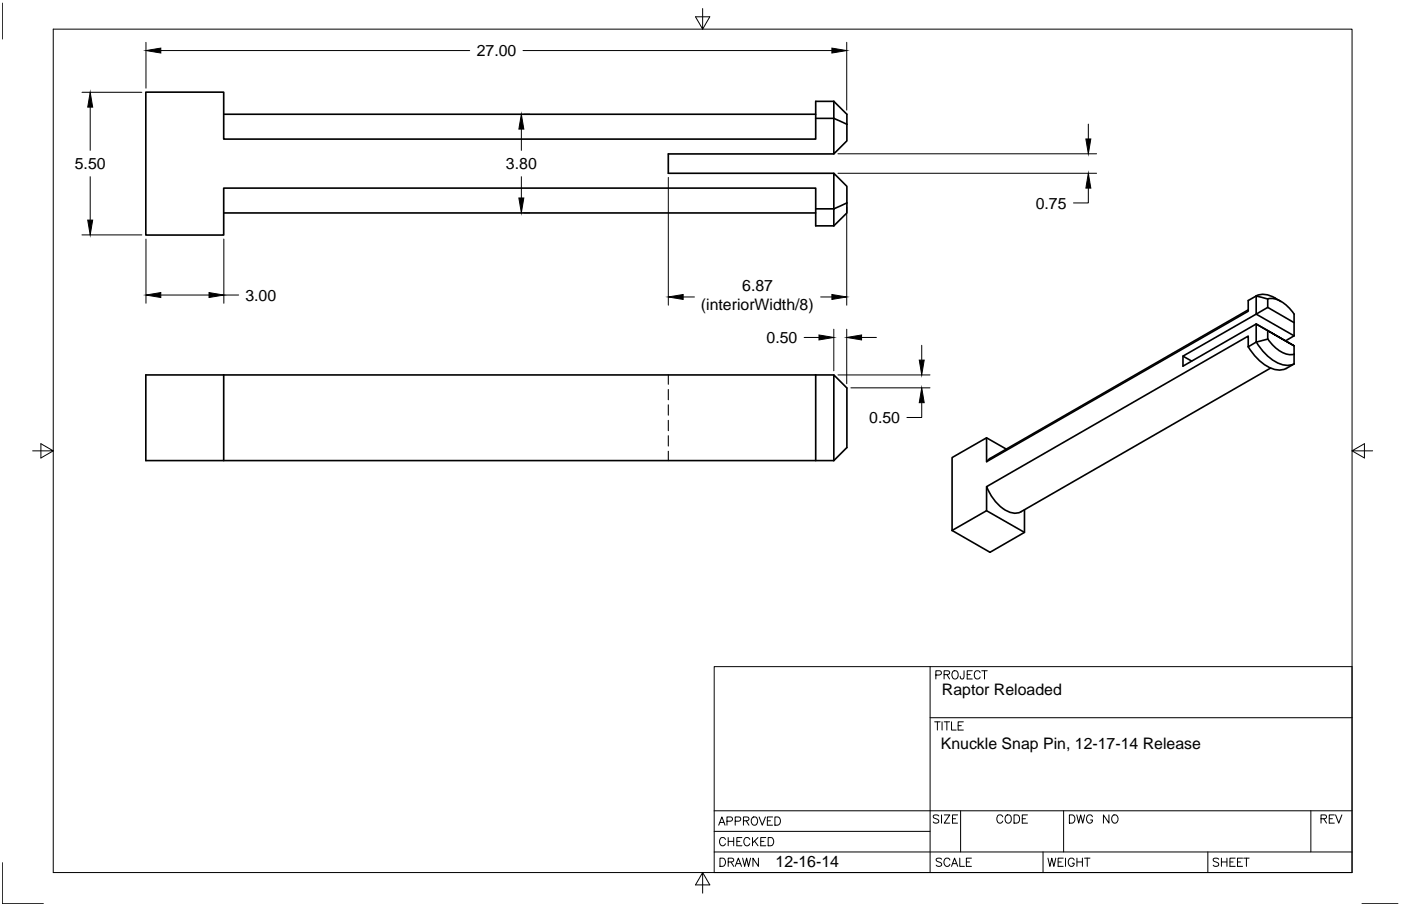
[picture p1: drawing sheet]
<svg xmlns="http://www.w3.org/2000/svg" width="432mm" height="279mm" viewBox="0 0 432 279" stroke-linecap="round" stroke-linejoin="round" font-family="sans-serif">
<!-- layer: MD_Visible -->
<g fill="none" stroke="#000" stroke-width=".51">
<path d="M68.9 35.2h182.5M251.4 36.5v6.4h-182.5v-14.5h-24v44.1h24v-14.5h182.5v6.4h5.6v-11l4 4.1v5.1M251.4 36.5h5.6M257 36.5l4 1.8M257 31.3h-5.6v5.2M257 31.3v5.2M257 31.3l4 3.9v3.1M257 36.5v11l4-4.1v-5.1M257 47.5h-51v5.9h51M68.9 65.7h182.5M251.4 64.4v5.3h5.6M261 62.6l-4 1.8v5.3"/>
<path d="M261 62.6v3.1l-4 4M384.7 95.6l-79.5 45.8-1.1 1M387.2 91.3l3.5 .9v2.6M387.2 91.3l-2.5 1.4v3.3l-80.6 46.4v-7.4l-10.7 6.1v22.5M387.2 91.3v5.6l3.5-2.1 8.2 4.7M387.2 91.2a6.1 6.1 0 0 1 5.9 .7M390.7 92.2a7.1 7.1 0 0 1 6.6 2.8l1.6 1.9M393.1 92l1.7 1M398.9 96.9v6.7M68.9 115.6v26.4M251.4 115.6v26.4M257 115.6l4 4v18.4l-4 4z"/>
<path d="M257 115.6h-212.1v26.4h212.1M364.6 109.8l2.7 1.6M384.7 106.9v-3.3l-80.6 46.5v7.4l-10.7 6.1M387.2 105.5l-2.5 1.4M387.2 105.5a14.2 14.2 0 0 0 8.9 7.1l1.9-.1 .9-.3M390.7 104.6l-3.5 .9M390.7 102l8.2 4.7-11.7-6.8-22.6 13v-3.1l22.6-12.9 11.7 6.7M390.7 104.6v-2.6l-3.5-2.1v5.6M390.8 104.5a9.7 9.7 0 0 0 7.3 4.9l.8-.2M391.6 113.5l-76.9 44.3a6.2 6.2 0 0 1-7-2.2l-2.3-2.9-1.3-2.6M398.9 106.7v5.5a6.9 6.9 0 0 1-9.4 .1 17.8 17.8 0 0 1-4.8-5.4M398.9 103.6l-2.7 1.5"/>
<path d="M304.1 135l6 3.5M304.1 157.5l11.7 6.7M315.8 157.2v7l-10.7 6.1-11.7-6.7"/>
</g>
<!-- layer: MD_Hidden -->
<path d="M206 115.6v2.9M206 120.1v3.2M206 124.9v3.1M206 129.6v3.2M206 134.4v3.2M206 139.2v2.8" fill="none" stroke="#000" stroke-width=".34"/>
<!-- layer: Border -->
<g fill="none" stroke="#000" stroke-width=".31">
<path d="M.7 .9v11.1M16.4 9h400.3v260.1h-400.3zM216.6 2.6v6.4l-2.2-3.8h4.4l-2.2 3.8M10.1 139h6.3l-3.8-2.2v4.4l3.8-2.2M416.7 139l3.8 2.2v-4.4l-3.8 2.2h6.4M220.1 205.6h196.6v63.5h-196.6zM286.7 205.6v63.5M288.4 208.2h1.1a.68 .68 0 0 0 .6-.4 .68 .68 0 0 0-.1-.7l-1.6-.2v2.5M291 208l1.4-.1 .3-.3-.1-.5-1.6-.2v2.5M291.8 208l.9 1.4M293.6 207.2l.3-.3a1.28 1.28 0 0 1 1.5 .9 1.28 1.28 0 0 1-.8 1.6 1.36 1.36 0 0 1-1-2.2zM297.1 206.9v1.9l-.2 .5h-.8l-.2-.8"/>
<path d="M298.1 208h1M299.7 206.9h-1.6v2.5h1.6M302.1 207.4a.91 .91 0 0 0-1.1-.5 .91 .91 0 0 0-.7 .9v.6a.91 .91 0 0 0 .7 1 .91 .91 0 0 0 1.1-.6M302.6 206.9h1.7M303.4 206.9v2.5M286.7 221.3h130M288.1 222.6h1.7M288.9 222.6v2.5M290.4 222.6v2.5M291 222.6h1.7M291.8 222.6v2.5M293.3 222.6v2.5h1.4"/>
<path d="M295.3 223.8h1M296.9 222.6h-1.6v2.5h1.6M220.1 256.4h66.6M220.1 250h196.6M221.5 254.5l1-2.6 1 2.6M221.9 253.6h1.2M223.6 258.9a.94 .94 0 0 0-1.1-.6 .94 .94 0 0 0-.7 .9v.7a.93 .93 0 0 0 .7 .9 .93 .93 0 0 0 1.1-.6M224.1 253.3h1.1a.66 .66 0 0 0 .6-.7 .66 .66 0 0 0-.6-.7h-1.1v2.6M224.4 258.3v2.5M224.4 259.5h1.7M226.1 258.3v2.5M226.6 253.3h1.1a.66 .66 0 0 0 .6-.7 .66 .66 0 0 0-.6-.7h-1.1v2.6"/>
<path d="M227.1 259.5h.9M228.7 258.3h-1.6v2.5h1.6M229.1 253.1l1.5-.1 .2-.3-.1-.5-1.6-.3v2.6M230 253.1l.8 1.4M231.1 258.9a.94 .94 0 0 0-1.1-.6 .94 .94 0 0 0-.7 .9v.7a.93 .93 0 0 0 .7 .9 .93 .93 0 0 0 1.1-.6M231.8 252.3a.95 .95 0 0 1 1.1-.3 .95 .95 0 0 1 .6 .9v.6a.97 .97 0 0 1-1 1 .97 .97 0 0 1-1-1zM231.9 258.3v2.5M232.5 259.3l1.1 1.5M233.6 258.3l-1.7 1.7M234 251.9l.9 2.6 1-2.6M234.5 259.5h.9M236 258.3h-1.5v2.5h1.5"/>
<path d="M236.5 253.1h1M236.8 258.3h.8a1.35 1.35 0 0 1 .9 1.3 1.35 1.35 0 0 1-.9 1.2h-.8zM238.1 251.9h-1.6v2.6h1.6M238.8 251.9h.9a1.35 1.35 0 0 1 .9 1.3 1.35 1.35 0 0 1-.9 1.3h-.9zM289.3 251.6l-.2-.2a.99 .99 0 0 0-1.5 .5l.3 .3 1.2 .5 .2 .8a1.09 1.09 0 0 1-1.7 0M290.2 251.3v2.5M291 251.3h1.7l-1.7 2.5h1.7M293.6 252.5h.9M295.1 251.3h-1.5v2.5h1.5M296.1 250v12.7M309.1 251.9a.94 .94 0 0 0-1.1-.6 .94 .94 0 0 0-.8 .9v.7a.93 .93 0 0 0 .8 1 .93 .93 0 0 0 1.1-.7M310 251.6l.2-.2a1.28 1.28 0 0 1 1.6 .9 1.28 1.28 0 0 1-.8 1.5 1.36 1.36 0 0 1-1-2.2z"/>
<path d="M312.5 251.3h.9a1.35 1.35 0 0 1 .9 1.3 1.35 1.35 0 0 1-.9 1.2h-.9zM315.1 252.5h.9M316.7 251.3h-1.6v2.5h1.6M327.8 250v12.7M329.6 251.3h.8a1.35 1.35 0 0 1 .9 1.3 1.35 1.35 0 0 1-.9 1.2h-.8zM331.9 251.3l.6 2.5 .6-2.5 .6 2.5 .6-2.5M336.7 251.9a.94 .94 0 0 0-1-.6 .94 .94 0 0 0-.8 .9v.7a.91 .91 0 0 0 .9 1 .91 .91 0 0 0 .9-1h-.6M341.8 251.3v2.5l-1.7-2.5v2.5M342.9 251.6a.95 .95 0 0 1 1-.3 .95 .95 0 0 1 .7 .9v.7a.97 .97 0 0 1-1 1 .97 .97 0 0 1-1-1zM404 250v12.7M407.1 252.5l1.5-.1 .2-.4-.2-.6-1.5-.1v2.5M408 252.5l.8 1.3"/>
<path d="M409.7 252.5h1M411.3 251.3h-1.6v2.5h1.6M411.6 251.3l1 2.5 1-2.5M.7 266v12.7h12.7M216.6 269.1l2.2 3.8h-4.4l2.2-3.8v6.3M220.1 262.7h196.6M221.9 264.6h.8a1.35 1.35 0 0 1 .9 1.3 1.35 1.35 0 0 1-.9 1.3h-.8zM224.4 265.8l1.5-.1 .2-.3-.1-.5-1.6-.3v2.6M225.3 265.8l.8 1.4M226.6 267.2l1-2.6 .9 2.6M227 266.3h1.2M228.9 264.6l.6 2.6 .6-2.6 .6 2.6 .6-2.6"/>
<path d="M233.8 264.6v2.6l-1.7-2.6v2.6M290.2 265a.97 .97 0 0 0-1.7 .2l.3 .4 1.2 .5 .2 .7a1.08 1.08 0 0 1-1.7 0M292.8 265.2a.94 .94 0 0 0-1.1-.6 .94 .94 0 0 0-.8 1v.6a.93 .93 0 0 0 .8 1 .93 .93 0 0 0 1.1-.7M293.3 267.2l.9-2.6 1 2.6M293.6 266.3h1.2M295.8 264.6v2.6h1.5M297.8 265.8h1M299.4 264.6h-1.6v2.6h1.6M321.5 262.7v6.4M323 264.6l.6 2.6 .6-2.6 .6 2.6 .6-2.6M326.1 265.8h1M327.7 264.6h-1.6v2.6h1.6"/>
<path d="M328.4 264.6v2.6M331.1 265.2a.94 .94 0 0 0-1.1-.6 .94 .94 0 0 0-.7 1v.6a.91 .91 0 0 0 .9 1 .91 .91 0 0 0 .9-1h-.6M331.9 265.8h1.7M331.9 264.6v2.6M333.6 264.6v2.6M334.2 264.6h1.7M335.1 264.6v2.6M372.3 262.7v6.4M375.6 265l-.2-.3a.99 .99 0 0 0-1.5 .5l.2 .4 1.3 .5 .2 .7a1.09 1.09 0 0 1-1.7 0M376.5 265.8h1.6M376.5 264.6v2.6M378.1 264.6v2.6"/>
<path d="M379.1 265.8h1M380.7 264.6h-1.6v2.6h1.6M381.4 265.8h1M383 264.6h-1.6v2.6h1.6M383.3 264.6h1.7M384.2 264.6v2.6M419.8 278.7h11.1"/>
</g>
<!-- layer: 0 -->
<g fill="none" stroke="#000" stroke-width=".31">
<path d="M45 13.1v14.1M49.6 15.6h95.2M161.2 15.6h95.2M261 13.1v20.9M25.3 28.5h18.4M27.8 33v13.4M160.7 39.8v6.6M161.4 35.2h1.8M335.4 38.3v4.6M27.8 54.5v13.4M160.7 54.5v6.6M206 54.7v39.4"/>
<path d="M258.3 47.4h79.7M258.3 53.4h79.7M335.4 58v4.6h-4.5M25.3 72.4h18.4M45 73.7v19.8M69 73.7v19.8M161.4 65.6h1.8M261 63.8v30.3M49.6 91h14.8M69 91h4.6M210.6 91.6h3.4M252.9 91.6h3.5"/>
<path d="M247.8 104.1h4.6M257 101.5v12.9M258.3 115.6h28.3M261 101.5v16.8M262.2 119.6h24.4M265.5 104.1h4.6M284.1 106.5v4.6M284.1 124.2v4.5h-4.6"/>
</g>
<g fill="#000" stroke="#000" stroke-width=".31">
<path d="M45 15.6l4.6-.8v1.6zM256.4 14.8l4.6 .8-4.6 .8zM27.8 28.5l.8 4.5h-1.6zM160.7 35.2l.7 4.6h-1.5zM334.7 42.9h1.5l-.8 4.5zM335.4 53.4l.8 4.6h-1.5zM27 67.9h1.6l-.8 4.5zM159.9 61.1h1.5l-.7 4.5zM45 91l4.6-.8v1.6zM64.4 90.2l4.6 .8-4.6 .8zM206 91.6l4.6-.8v1.5zM256.4 90.8l4.6 .8-4.6 .7z"/>
<path d="M252.4 103.3l4.6 .8-4.6 .7zM261 104.1l4.5-.8v1.5zM283.3 111.1h1.5l-.7 4.5zM284.1 119.6l.7 4.6h-1.5z"/>
</g>
<g font-size="4.9">
<text x="146.9" y="17.3">27.00</text>
<text x="23.1" y="52.2">5.50</text>
<text x="155.9" y="52.2">3.80</text>
<text x="319.2" y="64.3">0.75</text>
<text x="228.8" y="89.8">6.87</text>
<text x="75.6" y="92.7">3.00</text>
<text x="216" y="95.7">(interiorWidth/8)</text>
<text x="236.2" y="105.8">0.50</text>
<text x="267.9" y="130.5">0.50</text>
<text x="290.3" y="214.5">Raptor Reloaded</text>
<text x="290" y="231">Knuckle Snap Pin, 12-17-14 Release</text>
<text x="239" y="267.4">12-16-14</text>
</g>
</svg>
